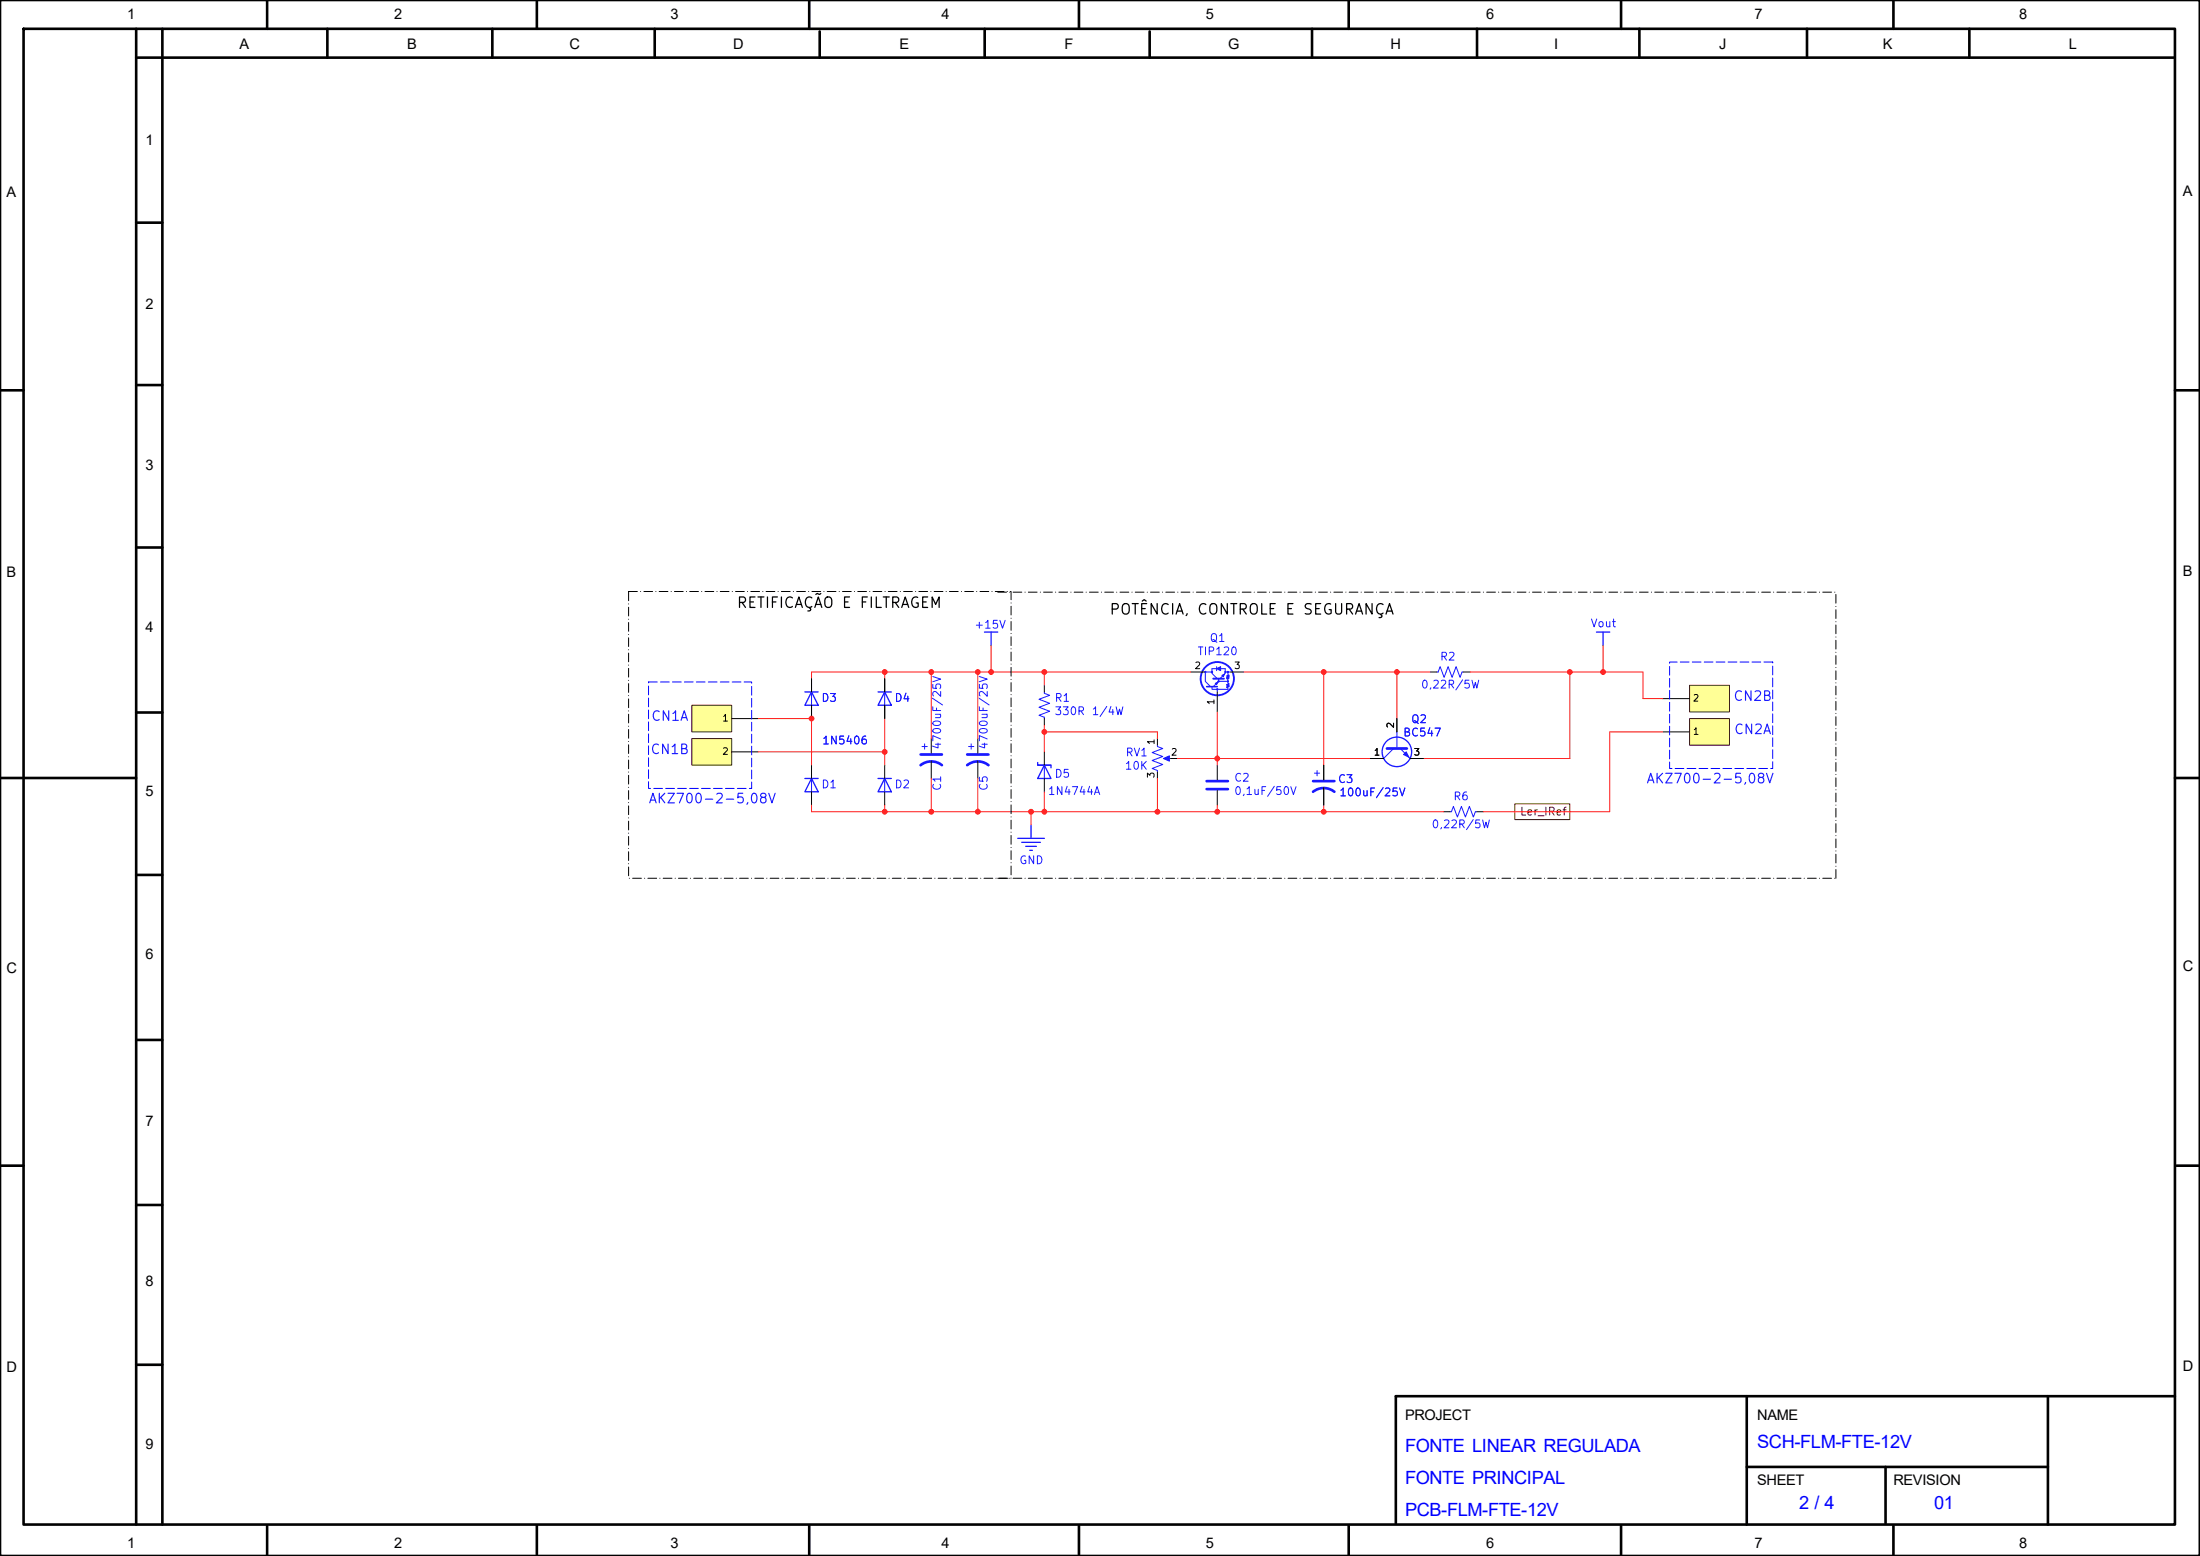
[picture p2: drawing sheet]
<svg xmlns="http://www.w3.org/2000/svg" width="297mm" height="210mm" viewBox="0 0 297 210" stroke-linecap="round" stroke-linejoin="round" font-family="sans-serif">
<g fill="none" stroke="#000" stroke-width=".35">
<path d="M0 0h297v210h-297zM3.2 3.9h290.4v201.9h-290.4zM18.4 3.9v201.9M18.4 7.8h275M21.9 3.9v201.9M36.1 0v3.9M44.2 3.9v3.9M66.5 3.9v3.9M72.5 0v3.9M88.4 3.9v3.9M109.2 0v3.9M110.7 4.2v3.6"/>
<path d="M132.9 3.9v3.9M145.7 0v3.9M155.2 4.2v3.6M177.1 3.9v3.9M182.1 0v3.9M199.4 3.9v3.9M218.8 0v3.9M221.3 3.9v3.9M243.9 3.9v3.9M255.6 0v3.9M265.9 3.9v3.9M18.4 30.1h3.5"/>
<path d="M0 52.7h3.2M18.4 52h3.5M293.6 52.7h3.4M18.4 73.9h3.5M18.4 96.2h3.5M0 105h18.4M18.4 118.1h3.5M293.6 105h3.4M0 157.3h3.2M18.4 140.4h3.5M293.8 157.3h3.2M18.4 162.6h3.5"/>
<path d="M18.4 184.2h3.5M235.8 188.4v17.4M235.8 198h40.7M254.6 198v7.6M276.5 188.4v17.4M293.6 188.4h-105.2v17.2M36.1 205.9v3.9M72.5 205.9v3.9M109.2 205.9v3.9M145.7 205.9v3.9M182.1 205.9v3.9M218.8 205.9v3.9"/>
<path d="M255.6 205.9v3.9"/>
</g>
<path d="M137.4 113.1h3.6M137.9 113.7h2.5M138.5 114.2h1.4M139 114.8h.4M139.2 111.4v1.7M140.1 102.9v.4h1.8M140.1 103.3h1.8v.3M141 103.3l.9 1.8h-1.8z" fill="none" stroke="#1919ff" stroke-width=".18"/>
<path d="M124.3 103.3a2.3 2.3 0 0 1 2.9 0M124.3 101.8h2.9M130.6 103.3a2.3 2.3 0 0 1 2.8 0M130.6 101.8h2.8M162.9 105.4h2.9M162.9 106.5h2.9" fill="none" stroke="#1919ff" stroke-width=".36"/>
<path d="M124.5 100.8h.7M124.8 100.4v.7M130.7 100.8h.8M131.1 100.4v.7M141 103.3v1.8M195.8 109.6h.1l.3-.8 .6 1.5 .5-1.5 .5 1.5 .6-1.5 .5 1.5 .3-.7h.2" fill="none" stroke="#1919ff" stroke-width=".14"/>
<path d="M125.7 99.7v2M132 99.7v2M125.7 102.7v2.4M132 102.7v2.4M141 101.5v1.8M141 105.1v1.8M164.3 103.3v1.9M164.3 106.7v2M194.9 109.6h.9M199.4 109.6h.9" fill="none" stroke="#000" stroke-width=".14"/>
<path d="M228.1 97h5.4v3.6h-5.4z" fill="#ffff96"/>
<path d="M228.1 97h5.4v3.6h-5.4z" fill="none" stroke="#800000" stroke-width=".14"/>
<path d="M224.5 98.8h3.6M178.7 103.3v1.9M178.7 106.3v2.4" fill="none" stroke="#000" stroke-width=".14"/>
<path d="M177.3 105.4h2.8M177.3 106.9a2.3 2.3 0 0 1 2.8 0" fill="none" stroke="#1919ff" stroke-width=".36"/>
<path d="M177.4 104.3h.8M177.8 104v.7" fill="none" stroke="#1919ff" stroke-width=".14"/>
<path d="M228.1 92.5h5.4v3.6h-5.4z" fill="#ffff96"/>
<path d="M228.1 92.5h5.4v3.6h-5.4z" fill="none" stroke="#800000" stroke-width=".14"/>
<g fill="none" stroke="#000" stroke-width=".14">
<path d="M109.6 91.6v1.8M109.6 95.2v1.8M119.4 91.6v1.8M119.4 95.2v1.8M141 92.5v.9M141 97v.9M156.3 99.7v.9M160.7 90.7h1.9M164.3 93.4v2.7M166.1 90.7h1.8M188.6 97v1.8M193.1 90.7h.9"/>
<path d="M197.6 90.7h.9M224.5 94.3h3.6M109.6 103.3v1.8M109.6 106.9v1.8M119.4 103.3v1.8M119.4 106.9v1.8M156.3 104.2v.9M158 102.4h.9M185 102.4h1.8M190.4 102.4h1.8"/>
</g>
<g fill="none" stroke="#1919ff" stroke-width=".18">
<path d="M108.7 93.4h1.8M109.6 93.4l.9 1.8h-1.8zM118.5 93.4h1.8M119.4 93.4l.9 1.8h-1.8zM132.9 85.3h1.8M133.8 85.3v1.8M215.5 85.3h1.8M216.4 85.3v1.8M108.7 105.1h1.8M109.6 105.1l.9 1.8h-1.8zM118.5 105.1h1.8M119.4 105.1l.9 1.8h-1.8z"/>
<circle cx="188.6" cy="101.5" r="1.99"/>
</g>
<g fill="none" stroke="#1919ff" stroke-width=".14">
<path d="M109.6 93.4v1.8M119.4 93.4v1.8M141 93.4v.2l.7 .2-1.4 .6 1.4 .5-1.4 .6 1.4 .5-1.4 .5 .7 .3v.2M164.1 92.2l.3-.2-.2 .4zM164.2 90v.5M164.2 90.2h-.6v.5M164.3 91.6l-.7-.7v-.2h-.9v1.3l.7 .7M164.3 93.1v.3M164.5 91.6v.4l-.7 .7M164.8 90.2h.6v.5M165 91.1l.3-.1-.2 .3zM165.8 92v.2l.2 .1-.4 .1 .4 .1-.4 .1 .4 .1-.4 .1 .2 .1v.1h-2.2v-.3"/>
<path d="M165.8 90.7v.4h.2l-.4 .1 .4 .1-.4 .1 .4 .1-.4 .1 .2 .1v.3h-1.3M165.8 90.7h-.4v.2l-.7 .7M165.8 90.7h.3M188.6 98.8v2.2M194 90.7h.1l.3-.7 .6 1.4 .5-1.4 .5 1.4 .6-1.4 .5 1.4 .3-.7h.2M109.6 105.1v1.8M119.4 105.1v1.8M156.3 100.6v.2l.7 .2-1.5 .6 1.5 .5-1.5 .5 1.5 .6-1.5 .5 .8 .3v.2M157.3 102.4h.7M188.1 101l-1.3 1.4M189 101l1.4 1.4"/>
<circle cx="162.7" cy="90.7" r=".09"/>
<circle cx="163.6" cy="90.7" r=".09"/>
<circle cx="164.3" cy="93" r=".09"/>
<circle cx="164.5" cy="92" r=".09"/>
<circle cx="165.4" cy="90.7" r=".09"/>
<circle cx="165.8" cy="90.7" r=".09"/>
<circle cx="165.8" cy="92" r=".09"/>
</g>
<g fill="#1919ff" stroke="#1919ff" stroke-width=".14">
<path d="M157.1 102.4l.8-.4v.7z"/>
<path d="M164.2 90.2l.6-.2v.5z"/>
<path d="M189.5 101.8l.3-.3 .4 .7z"/>
</g>
<path d="M162.9 92.7h1.4" fill="none" stroke="#1919ff" stroke-width=".22"/>
<path d="M163.8 91.6h1.4" fill="none" stroke="#1919ff" stroke-width=".27"/>
<circle cx="164.3" cy="91.6" r="2.24" fill="none" stroke="#1919ff" stroke-width=".25"/>
<path d="M187.2 101h2.7" fill="none" stroke="#1919ff" stroke-width=".36"/>
<path d="M93.4 99.7h5.4v3.6h-5.4z" fill="#ffff96"/>
<path d="M93.4 99.7h5.4v3.6h-5.4z" fill="none" stroke="#800000" stroke-width=".14"/>
<path d="M98.8 101.5h3.6" fill="none" stroke="#000" stroke-width=".14"/>
<path d="M93.4 95.2h5.4v3.6h-5.4z" fill="#ffff96"/>
<path d="M93.4 95.2h5.4v3.6h-5.4z" fill="none" stroke="#800000" stroke-width=".14"/>
<path d="M98.8 97h3.6M109.6 91.6v1.8M109.6 95.2v1.8M119.4 91.6v1.8M119.4 95.2v1.8M188.6 97v1.8M178.7 103.3v1.9M178.7 106.3v2.4M185 102.4h1.8M190.4 102.4h1.8" fill="none" stroke="#000" stroke-width=".14"/>
<path d="M204.5 108.5h7.4v2.1h-7.4z" fill="none" stroke="#840000" stroke-width=".14"/>
<path d="M84.9 79.8h51.6v38.7h-51.6zM134.7 79.9h113.1M134.7 118.5h113.1M247.8 118.5v-38.6" fill="none" stroke="#000" stroke-width=".14" stroke-dasharray="1.2 .4 0 .4"/>
<g fill="none" stroke="#ff1919" stroke-width=".14">
<path d="M102.4 97h7.2v6.3M119.4 90.7v.9M119.4 97v6.3M125.7 90.7v9M132 90.7v9M133.8 87.1v3.6M141 98.8h15.3v.9M141 90.7v1.8M141 97.9v3.6M160.7 90.7h-51.1v.9M164.3 96.1v7.2M167.9 90.7h25.2"/>
<path d="M178.7 90.7v12.6M188.6 90.7v6.3M198.5 90.7h23.3v3.6h2.7M211.9 90.7v11.7h-19.7M216.4 87.1v3.6M224.5 98.8h-7.2v10.8h-17M102.4 101.5h17M109.6 108.7v.9h85.3M119.4 108.7v.9M125.7 105.1v4.5M132 105.1v4.5M139.2 109.6v1.8"/>
<path d="M141 106.9v2.7M156.3 105.1v4.5M158.9 102.4h26.1M164.3 108.7v.9M178.7 108.7v.9"/>
</g>
<path d="M87.6 92h13.9v14.4h-13.9zM225.4 89.4h13.9v14.3h-13.9z" fill="none" stroke="#00f" stroke-width=".14" stroke-dasharray="1.2 .4"/>
<g fill="#ff1919" stroke="#ff1919" stroke-width=".14">
<circle cx="178.7" cy="90.7" r=".32"/>
<circle cx="188.6" cy="90.7" r=".32"/>
<circle cx="178.7" cy="109.6" r=".32"/>
<circle cx="156.3" cy="109.6" r=".32"/>
<circle cx="164.3" cy="109.6" r=".32"/>
<circle cx="141" cy="90.7" r=".32"/>
<circle cx="141" cy="98.8" r=".32"/>
<circle cx="164.3" cy="102.4" r=".32"/>
<circle cx="119.4" cy="109.6" r=".32"/>
<circle cx="119.4" cy="101.5" r=".32"/>
<circle cx="125.7" cy="109.6" r=".32"/>
<circle cx="132" cy="109.6" r=".32"/>
<circle cx="132" cy="90.7" r=".32"/>
<circle cx="125.7" cy="90.7" r=".32"/>
<circle cx="139.2" cy="109.6" r=".32"/>
<circle cx="141" cy="109.6" r=".32"/>
<circle cx="133.8" cy="90.7" r=".32"/>
<circle cx="211.9" cy="90.7" r=".32"/>
<circle cx="216.4" cy="90.7" r=".32"/>
<circle cx="109.6" cy="97" r=".32"/>
<circle cx="119.4" cy="90.7" r=".32"/>
</g>
<g font-size="2.5" fill="#00f">
<text x="189.7" y="195.9">FONTE LINEAR REGULADA</text>
<text x="237.2" y="195.4">SCH-FLM-FTE-12V</text>
<text x="189.7" y="200.3">FONTE PRINCIPAL</text>
<text x="242.9" y="203.7">2 / 4</text>
<text x="261.1" y="203.7">01</text>
<text x="189.7" y="204.6">PCB-FLM-FTE-12V</text>
</g>
<g font-size="2">
<text x="17.1" y="2.6">1</text>
<text x="53.2" y="2.6">2</text>
<text x="90.5" y="2.6">3</text>
<text x="127.1" y="2.6">4</text>
<text x="162.8" y="2.6">5</text>
<text x="200.6" y="2.6">6</text>
<text x="236.9" y="2.6">7</text>
<text x="272.6" y="2.6">8</text>
<text x="32.3" y="6.6">A</text>
<text x="55" y="6.6">B</text>
<text x="76.9" y="6.6">C</text>
<text x="99" y="6.6">D</text>
<text x="121.4" y="6.6">E</text>
<text x="143.7" y="6.6">F</text>
<text x="165.8" y="6.6">G</text>
<text x="187.7" y="6.6">H</text>
<text x="209.8" y="6.6">I</text>
<text x="232.1" y="6.6">J</text>
<text x="254.2" y="6.6">K</text>
<text x="279.3" y="6.6">L</text>
<text x="19.6" y="19.5">1</text>
<text x=".9" y="26.6">A</text>
<text x="294.7" y="26.4">A</text>
<text x="19.6" y="41.6">2</text>
<text x="19.6" y="63.4">3</text>
<text x=".9" y="77.9">B</text>
<text x="294.7" y="77.7">B</text>
<text x="19.6" y="85.3">4</text>
<text x="19.6" y="107.4">5</text>
<text x=".9" y="131.3">C</text>
<text x="19.6" y="129.5">6</text>
<text x="294.7" y="131.1">C</text>
<text x="19.6" y="151.9">7</text>
<text x="19.6" y="173.5">8</text>
<text x=".9" y="185.2">D</text>
<text x="294.7" y="185">D</text>
<text x="189.7" y="191.7">PROJECT</text>
<text x="237.2" y="191.7">NAME</text>
<text x="19.6" y="195.6">9</text>
<text x="237.2" y="200.4">SHEET</text>
<text x="255.6" y="200.4">REVISION</text>
<text x="17.1" y="208.9">1</text>
<text x="53.2" y="208.9">2</text>
<text x="90.5" y="208.9">3</text>
<text x="127.1" y="208.9">4</text>
<text x="162.8" y="208.9">5</text>
<text x="200.6" y="208.9">6</text>
<text x="236.9" y="208.9">7</text>
<text x="272.6" y="208.9">8</text>
</g>
<g font-size="1.4">
<text x="99.4" y="82.4">RETIFICAÇÃO</text>
<text x="113.5" y="82.4">E</text>
<text x="115.9" y="82.4">FILTRAGEM</text>
<text x="149.7" y="83.3">POTÊNCIA,</text>
<text x="161.5" y="83.3">CONTROLE</text>
<text x="173.4" y="83.3">E</text>
<text x="175.8" y="83.3">SEGURANÇA</text>
</g>
<g font-size="1.3" fill="#1919ff">
<text x="233.9" y="94.9">CN2B</text>
<text x="87.8" y="97.6">CN1A</text>
<text x="234" y="99.4">CN2A</text>
<text x="87.7" y="102.1">CN1B</text>
<text x="222.2" y="106.1">AKZ700-2-5,08V</text>
<text x="87.5" y="108.7">AKZ700-2-5,08V</text>
</g>
<g font-size="1.1" fill="#1919ff">
<text x="131.4" y="85.1">+15V</text>
<text x="161.6" y="88.7">TIP120</text>
<text x="163.2" y="86.9">Q1</text>
<text x="194.3" y="89.4">R2</text>
<text x="214.6" y="84.9">Vout</text>
<text x="110.8" y="95">D3</text>
<text x="120.7" y="95">D4</text>
<text x="142.3" y="95">R1</text>
<text x="191.7" y="93.2">0,22R/5W</text>
<text x="110.9" y="100.7">1N5406</text>
<text x="127.3" y="101.3" transform="rotate(-90 127.3 101.3)">4700uF/25V</text>
<text x="133.6" y="101.3" transform="rotate(-90 133.6 101.3)">4700uF/25V</text>
<text x="142.3" y="96.8">330R</text>
<text x="147.3" y="96.8">1/4W</text>
<text x="189.3" y="99.7">BC547</text>
<text x="190.4" y="97.9">Q2</text>
<text x="110.8" y="106.7">D1</text>
<text x="120.7" y="106.7">D2</text>
<text x="127.3" y="106.8" transform="rotate(-90 127.3 106.8)">C1</text>
<text x="133.6" y="106.8" transform="rotate(-90 133.6 106.8)">C5</text>
<text x="141.4" y="107.6">1N4744A</text>
<text x="142.3" y="105.2">D5</text>
<text x="151.8" y="104.1">10K</text>
<text x="151.9" y="102.3">RV1</text>
<text x="166.5" y="105.8">C2</text>
<text x="166.5" y="107.6">0,1uF/50V</text>
<text x="180.5" y="105.9">C3</text>
<text x="180.7" y="107.7">100uF/25V</text>
<text x="193.2" y="112">0,22R/5W</text>
<text x="196.1" y="108.3">R6</text>
<text x="137.5" y="116.9">GND</text>
</g>
<text font-size="1.1" fill="#840000" x="205.1" y="110.3">Ler_IRef</text>
<g font-size=".9">
<text x="161.2" y="90.5">2</text>
<text x="164.2" y="95.2" transform="rotate(-90 164.2 95.2)">1</text>
<text x="166.5" y="90.5">3</text>
<text x="228.5" y="94.9">2</text>
<text x="97.4" y="97.6">1</text>
<text x="156.1" y="100.6" transform="rotate(-90 156.1 100.6)">1</text>
<text x="188.4" y="98.4" transform="rotate(-90 188.4 98.4)">2</text>
<text x="228.5" y="99.4">1</text>
<text x="97.4" y="102.1">2</text>
<text x="156.1" y="105.1" transform="rotate(-90 156.1 105.1)">3</text>
<text x="158" y="102.2">2</text>
<text x="185.4" y="102.2">1</text>
<text x="190.8" y="102.2">3</text>
</g>
</svg>
